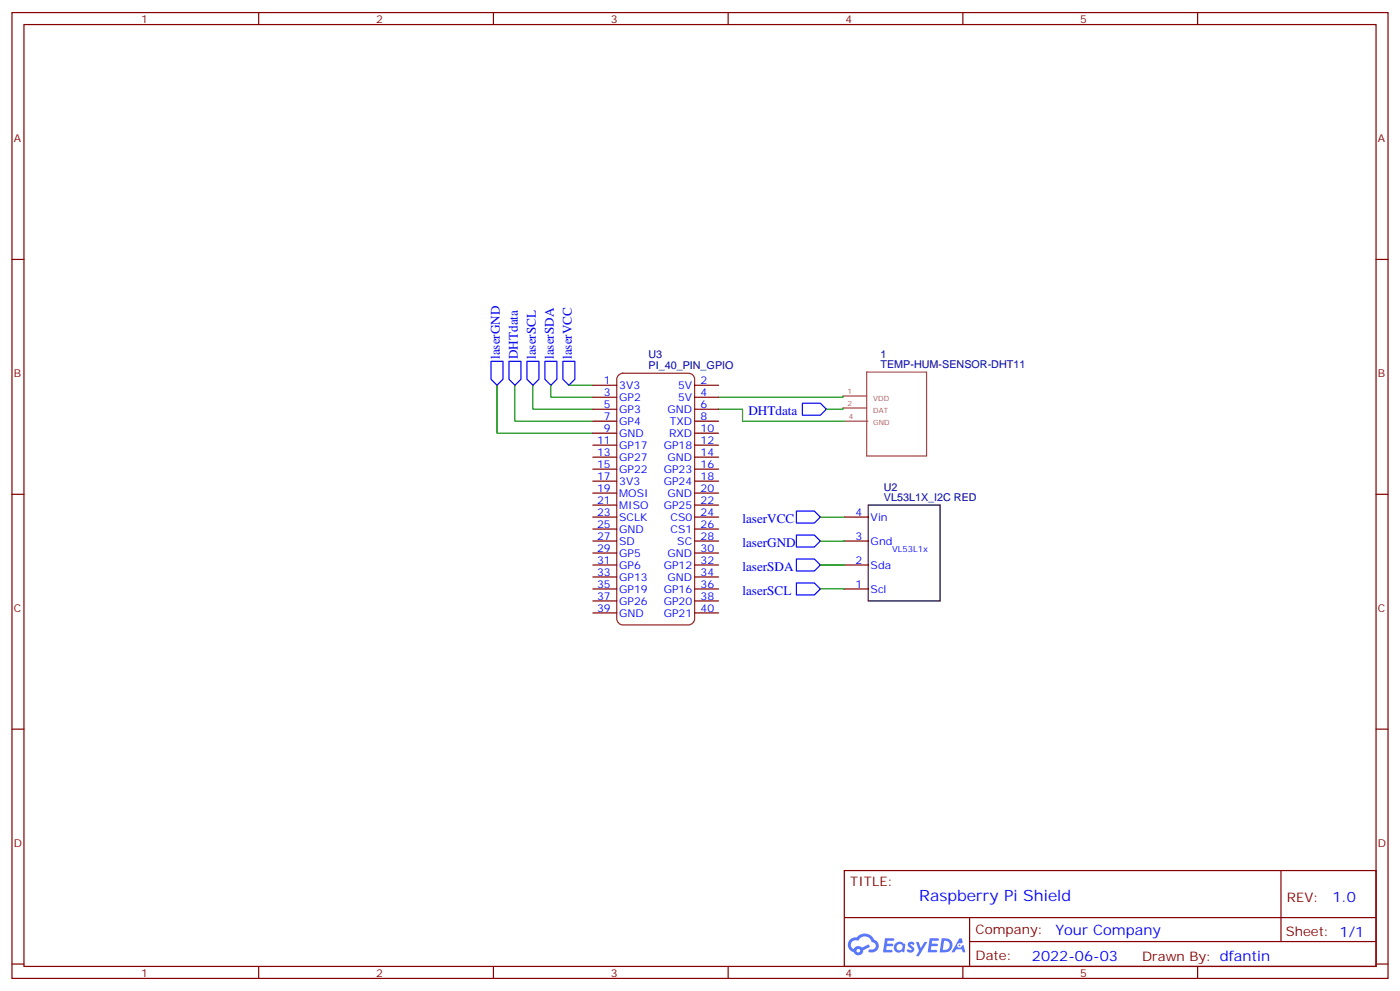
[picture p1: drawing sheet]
<svg xmlns="http://www.w3.org/2000/svg" width="412mm" height="292mm" viewBox="0 0 412 292" stroke-linecap="round" stroke-linejoin="round" font-family="sans-serif">
<g fill="none" stroke="#870000" stroke-width=".35">
<path d="M3.5 3.7h405.4v284.3h-405.4zM7.1 7.2h398.2v277.3h-398.2zM76.2 3.7v3.5M145.3 3.7v3.5M214.5 3.7v3.5M283.6 3.7v3.5M352.8 3.7v3.5M3.5 76.4h3.6M405.3 76.4h3.6M3.5 145.5h3.6M405.3 145.5h3.6M3.5 214.7h3.6"/>
<path d="M405.3 214.7h3.6M248.7 256.3h156.6v28.2h-156.6zM377.3 256.3v20.9M248.7 270.1h156.5M285.6 277.2h119.6M285.6 270.1v14.2M3.5 283.8h3.6M76.2 284.5v3.5M145.3 284.5v3.5M214.5 284.5v3.5M283.6 284.5v3.5M352.8 284.5v3.5"/>
<path d="M405.3 283.8h3.6"/>
</g>
<g fill="#5487ff">
<path d="M267.7 277.5a1.22 1.22 0 0 1 1.7 .2l-.4 .6a.47 .47 0 0 0-.3-.4 .47 .47 0 0 0-.5 .2l.1 .2a1.14 1.14 0 0 1 .8 1.8 1.14 1.14 0 0 1-1.9 0l-.2-.2 .5-.6 .7 .5a.29 .29 0 0 0 .3-.3 .29 .29 0 0 0-.2-.3 1.04 1.04 0 0 1-.6-1.7z"/>
<path d="M260.7 276.2h2.4l.3 .2-.2 .5-1.8 .1-.1 .8h1.5l.3 .4-.3 .4h-1.6l-.2 1.1h1.7l.2 .3-.2 .3-2.6 .1z"/>
<path d="M273.8 276.2h2.4l.3 .2-.1 .5-1.8 .1-.2 .8h1.6l.3 .4-.4 .4-1.6-.1-.1 1.1 1.7 .1 .2 .3-.2 .3-2.6 .1z"/>
<path d="M282.6 276.2h.7l.3 1.3-.6 .3a.69 .69 0 0 0-1 .3 .69 .69 0 0 0 .4 .9 .69 .69 0 0 0 .9-.6l.5-.2 .6 2.2h-.8l-.2-.9h-1.8l-.5 .9h-.8z"/>
<path d="M269.8 277.3h.8l.6 1.8 1.1-1.8h.9l-2.6 4.2h-.8l.9-1.5z"/>
<path d="M277.4 276.2l-.6 4.2h1.3a2.11 2.11 0 0 0 2.5-2.1 2.11 2.11 0 0 0-2.5-2.1zM278.1 277a1.39 1.39 0 0 1 1.7 1.4 1.39 1.39 0 0 1-1.8 1.2h-.3z"/>
<path d="M263.7 277.8a1.54 1.54 0 0 0-.1 2.2 1.54 1.54 0 0 0 2.2 .1l.6 .3 .3-2.3-.2-.3h-.4a1.49 1.49 0 0 0-2.4 0zM264 278.8a.94 .94 0 0 1 1.8 0 .94 .94 0 0 1-1.8 0z"/>
<path d="M250.4 276.6a2.18 2.18 0 0 0 1.1 3.7 1.44 1.44 0 0 0 1.6 .9 1.44 1.44 0 0 0 1.2-1.4l2-1.1-.5-.7-1.9 1a1.47 1.47 0 0 0-2.4 .4 1.39 1.39 0 0 1-.7-1.9 1.39 1.39 0 0 1 2-.5 2.12 2.12 0 0 1 2.2-1.3 2.12 2.12 0 0 1 1.9 1.7 1.14 1.14 0 0 1 1.1 1.4 1.14 1.14 0 0 1-1.7 .7 .43 .43 0 0 0-.5 .4 .43 .43 0 0 0 .4 .5 1.98 1.98 0 0 0 2.5-1.2 1.98 1.98 0 0 0-1.2-2.6 3.1 3.1 0 0 0-5.3-.6l-.9 .1zM252.3 279.9a.55 .55 0 0 1 1.1 0 .55 .55 0 0 1-1.1 0z"/>
<circle cx="282.6" cy="278.3" r=".26"/>
</g>
<path d="M144.6 106.4h3.6v5.3l-1.8 1.7-1.8-1.7zM149.9 106.4h3.6v5.3l-1.8 1.7-1.8-1.7zM155.2 106.4h3.5v5.3l-1.7 1.7-1.8-1.7zM160.5 106.4h3.5v5.3l-1.7 1.7-1.8-1.7zM165.8 106.4h3.5v5.3l-1.7 1.7-1.8-1.7zM236.4 118.7h5.3l1.7 1.8-1.7 1.7h-5.3zM234.6 150.5h5.3l1.8 1.7-1.8 1.8h-5.3zM234.6 157.5h5.3l1.8 1.8-1.8 1.7h-5.3zM234.6 164.6h5.3l1.8 1.7-1.8 1.8h-5.3zM234.6 171.6h5.3l1.8 1.8-1.8 1.8h-5.3z" fill="none" stroke="#00f" stroke-width=".35"/>
<path d="M248.4 116.6h6.9M255.3 109.5h17.6v24.7h-17.6zM248.4 120.1h6.9M248.7 124h7" fill="none" stroke="#a64a4a" stroke-width=".35"/>
<g fill="none" stroke="#870000" stroke-width=".35">
<path d="M174.6 113.4h7.1M174.6 116.9h7.1M204.6 113.4h7.1M204.6 116.9h7.1M174.6 120.5h7.1M174.6 124h7.1M174.6 127.5h7.1M174.6 131.1h7.1M174.6 134.6h7.1M174.6 138.1h7.1M204.6 120.5h7.1M204.6 124h7.1"/>
<path d="M204.6 127.5h7.1M204.6 131.1h7.1M204.6 134.6h7.1M204.6 138.1h7.1M174.6 152.2h7.1M174.6 159.3h7.1M174.6 141.6h7.1M174.6 145.2h7.1M174.6 148.7h7.1M174.6 155.8h7.1M204.6 152.2h7.1M204.6 159.3h7.1"/>
<path d="M204.6 141.6h7.1M204.6 145.2h7.1M204.6 148.7h7.1M204.6 155.8h7.1M248.7 152.2h7.1M248.7 159.3h7.1M174.6 166.3h7.1M174.6 173.4h7.1M174.6 162.8h7.1M174.6 169.9h7.1M174.6 176.9h7.1M204.6 166.3h7.1"/>
<path d="M204.6 173.4h7.1M204.6 162.8h7.1M204.6 169.9h7.1M204.6 176.9h7.1M248.7 166.3h7.1M248.7 173.4h7.1M174.6 180.4h7.1M204.6 180.4h7.1"/>
</g>
<path d="M255.8 148.7h21.1v28.2h-21.1z" fill="none" stroke="#000" stroke-width=".35"/>
<path d="M146.4 113.4v14.1h28.2M151.7 113.4v10.6h22.9M157 113.4v7.1h17.6M162.3 113.4v3.5h12.3M167.6 113.4h7M248.4 116.6v.3h-36.7M211.7 120.5h7v3.5h30M248.4 120.1v.4h-5M241.7 152.2h7M241.7 159.3h7M241.7 166.3h7M241.7 173.4h7" fill="none" stroke="#008700" stroke-width=".35"/>
<path d="M182.3 110.4l1.1-.5h19.4a1.76 1.76 0 0 1 1.8 1.8v70.5a1.89 1.89 0 0 1-1.8 1.8h-19.4a1.89 1.89 0 0 1-1.7-1.8v-70.5z" fill="none" stroke="#8c2424" stroke-width=".35"/>
<text font-size="4.6" fill="#00f" x="270.8" y="265.3">Raspberry Pi Shield</text>
<g font-size="4.2" fill="#00f">
<text x="392.5" y="265.6">1.0</text>
<text x="310.9" y="275.1">Your Company</text>
<text x="304" y="282.9">2022-06-03</text>
</g>
<g font-size="3.9" fill="#00f">
<text x="147.3" y="105.7" transform="rotate(-90 147.3 105.7)">laserGND</text>
<text x="152.5" y="105.7" transform="rotate(-90 152.5 105.7)">DHTdata</text>
<text x="157.8" y="105.7" transform="rotate(-90 157.8 105.7)">laserSCL</text>
<text x="163.1" y="105.7" transform="rotate(-90 163.1 105.7)">laserSDA</text>
<text x="168.4" y="105.7" transform="rotate(-90 168.4 105.7)">laserVCC</text>
<text x="220.4" y="122.1">DHTdata</text>
<text x="218.7" y="153.9">laserVCC</text>
<text x="218.7" y="160.9">laserGND</text>
<text x="218.7" y="168">laserSDA</text>
<text x="218.7" y="175">laserSCL</text>
</g>
<g font-size="3.9" fill="#800">
<text x="250.5" y="260.9">TITLE:</text>
<text x="379.1" y="265.6">REV:</text>
<text x="287.4" y="275.1">Company:</text>
<text x="378.7" y="275.7">Sheet: 1/1</text>
<text x="287.4" y="282.8">Date:</text>
<text x="336.4" y="282.8">Drawn By: dfantin</text>
</g>
<g font-size="3.2" fill="#800">
<text x="41.6" y="6.7">1</text>
<text x="110.8" y="6.7">2</text>
<text x="179.9" y="6.7">3</text>
<text x="249.1" y="6.7">4</text>
<text x="318.2" y="6.7">5</text>
<text x="4.1" y="41.8">A</text>
<text x="405.9" y="41.8">A</text>
<text x="4.1" y="110.9">B</text>
<text x="405.9" y="110.9">B</text>
<text x="4.1" y="180.1">C</text>
<text x="405.9" y="180.1">C</text>
<text x="4.1" y="249.2">D</text>
<text x="405.9" y="249.2">D</text>
<text x="41.6" y="287.5">1</text>
<text x="110.8" y="287.5">2</text>
<text x="179.9" y="287.5">3</text>
<text x="249.1" y="287.5">4</text>
<text x="318.2" y="287.5">5</text>
</g>
<g font-size="3.2" fill="#000080">
<text x="191" y="105.5">U3</text>
<text x="259.4" y="105.3">1</text>
<text x="191" y="108.7">PI_40_PIN_GPIO</text>
<text x="259.4" y="108.5">TEMP-HUM-SENSOR-DHT11</text>
<text x="260.4" y="147.6">VL53L1X_I2C RED</text>
<text x="260.4" y="144.5">U2</text>
</g>
<g font-size="3.2" fill="#00f">
<text x="177.9" y="113.1">1</text>
<text x="206.4" y="113.1">2</text>
<text x="177.9" y="116.6">3</text>
<text x="182.4" y="114.5">3V3</text>
<text x="182.4" y="118">GP2</text>
<text x="199.7" y="114.5">5V</text>
<text x="199.7" y="118">5V</text>
<text x="206.4" y="116.6">4</text>
<text x="177.9" y="120.1">5</text>
<text x="177.9" y="123.6">7</text>
<text x="182.4" y="121.5">GP3</text>
<text x="182.4" y="125.1">GP4</text>
<text x="196.6" y="121.5">GND</text>
<text x="197.3" y="125.1">TXD</text>
<text x="206.4" y="120.1">6</text>
<text x="206.4" y="123.6">8</text>
<text x="175.9" y="130.7">11</text>
<text x="177.9" y="127.2">9</text>
<text x="182.4" y="128.6">GND</text>
<text x="197.1" y="128.6">RXD</text>
<text x="206.4" y="127.2">10</text>
<text x="206.4" y="130.7">12</text>
<text x="175.9" y="134.2">13</text>
<text x="175.9" y="137.8">15</text>
<text x="182.4" y="132.1">GP17</text>
<text x="182.4" y="135.6">GP27</text>
<text x="195.5" y="132.1">GP18</text>
<text x="196.6" y="135.6">GND</text>
<text x="206.4" y="134.2">14</text>
<text x="206.4" y="137.8">16</text>
<text x="175.9" y="141.3">17</text>
<text x="182.4" y="139.2">GP22</text>
<text x="182.4" y="142.7">3V3</text>
<text x="195.5" y="139.2">GP23</text>
<text x="195.5" y="142.7">GP24</text>
<text x="206.4" y="141.3">18</text>
<text x="175.9" y="144.8">19</text>
<text x="175.9" y="148.3">21</text>
<text x="182.4" y="146.2">MOSI</text>
<text x="182.4" y="149.8">MISO</text>
<text x="195.5" y="149.8">GP25</text>
<text x="196.6" y="146.2">GND</text>
<text x="206.4" y="144.8">20</text>
<text x="206.4" y="148.3">22</text>
<text x="175.9" y="151.9">23</text>
<text x="175.9" y="155.4">25</text>
<text x="182.4" y="153.3">SCLK</text>
<text x="197.5" y="153.3">CS0</text>
<text x="206.4" y="151.9">24</text>
<text x="206.4" y="155.4">26</text>
<text x="252" y="151.9">4</text>
<text x="256.5" y="153.3">Vin</text>
<text x="175.9" y="158.9">27</text>
<text x="182.4" y="156.8">GND</text>
<text x="182.4" y="160.3">SD</text>
<text x="197.5" y="156.8">CS1</text>
<text x="199.5" y="160.3">SC</text>
<text x="206.4" y="158.9">28</text>
<text x="252" y="158.9">3</text>
<text x="256.5" y="160.3">Gnd</text>
<text x="175.9" y="162.5">29</text>
<text x="175.9" y="166">31</text>
<text x="182.4" y="163.9">GP5</text>
<text x="182.4" y="167.4">GP6</text>
<text x="195.5" y="167.4">GP12</text>
<text x="196.6" y="163.9">GND</text>
<text x="206.4" y="162.5">30</text>
<text x="206.4" y="166">32</text>
<text x="252" y="166">2</text>
<text x="256.5" y="167.4">Sda</text>
<text x="175.9" y="169.5">33</text>
<text x="175.9" y="173">35</text>
<text x="182.4" y="170.9">GP13</text>
<text x="196.6" y="170.9">GND</text>
<text x="206.4" y="169.5">34</text>
<text x="206.4" y="173">36</text>
<text x="252" y="173">1</text>
<text x="175.9" y="176.6">37</text>
<text x="182.4" y="174.4">GP19</text>
<text x="182.4" y="178">GP26</text>
<text x="195.5" y="174.4">GP16</text>
<text x="195.5" y="178">GP20</text>
<text x="206.4" y="176.6">38</text>
<text x="256.5" y="174.4">Scl</text>
<text x="175.9" y="180.1">39</text>
<text x="182.4" y="181.5">GND</text>
<text x="195.5" y="181.5">GP21</text>
<text x="206.4" y="180.1">40</text>
</g>
<text font-size="2.5" fill="#00f" x="262.8" y="162.6">VL53L1x</text>
<g font-size="2.1" fill="#a54b4b">
<text x="249.7" y="115.9">1</text>
<text x="249.7" y="119.4">2</text>
<text x="257.2" y="118">VDD</text>
<text x="250" y="123.3">4</text>
<text x="257.2" y="121.5">DAT</text>
<text x="257.2" y="125">GND</text>
</g>
</svg>
